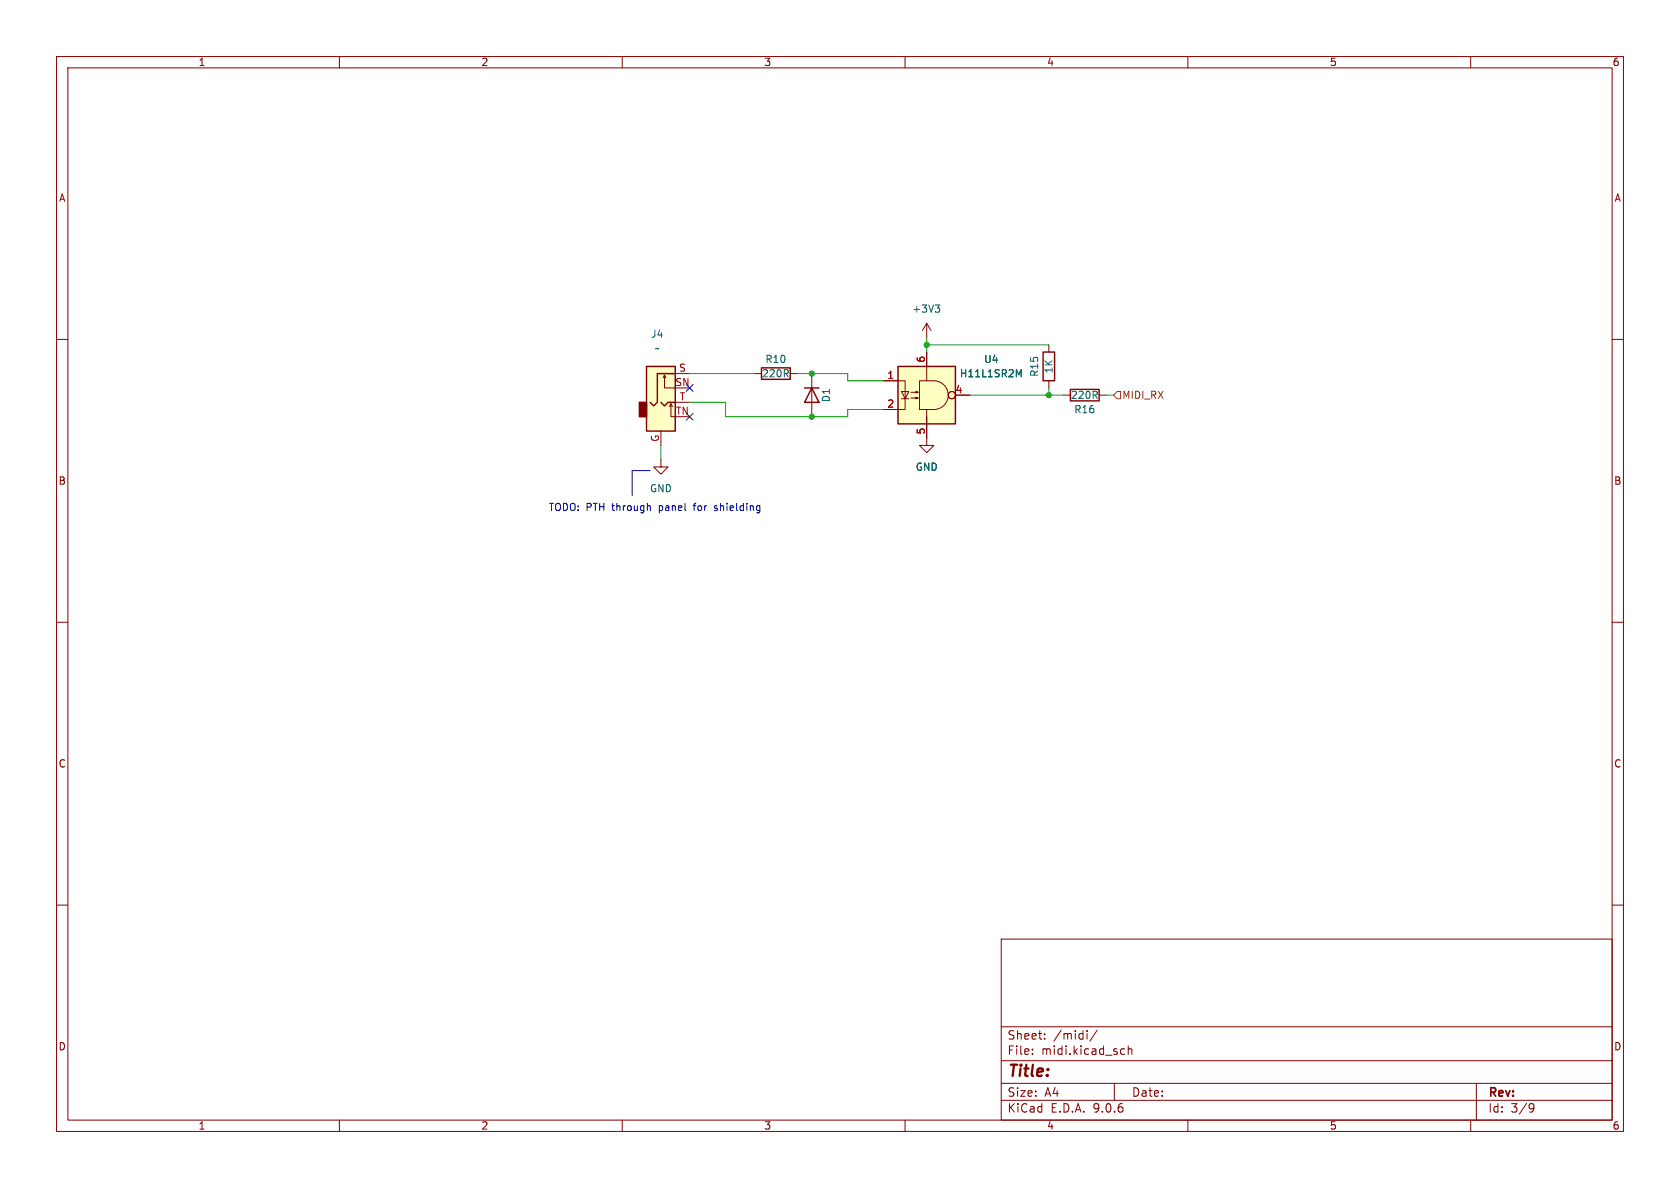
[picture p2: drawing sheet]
<svg xmlns="http://www.w3.org/2000/svg" width="297mm" height="210mm" viewBox="0 0 297 210" stroke-linecap="round" stroke-linejoin="round" font-family="sans-serif">
<g fill="none" stroke="#840000" stroke-width=".18">
<path d="M10 10h277v190h-277zM12 12h273v186h-273zM60 10v2M110 10v2M160 10v2M210 10v2M260 10v2M163.8 57.2l-.7 1.2M163.8 57.2l.8 1.2M163.8 57.2v2.5M10 60h2M133.3 66h1.3"/>
<path d="M139.7 66h1.3M163.8 77.5v1.2h1.3l-1.3 1.3-1.2-1.3h1.2M185.4 61v1.2M185.4 67.3v1.3M188 69.9h1.2M194.3 69.9h1.3M285 60h2M10 110h2M285 110h2M10 160h2M177 166h108v32h-108zM285 160h2"/>
<path d="M60 198v2M110 198v2M160 198v2M177 194.5h108M177 191.5h108M177 187.5h108M177 181.5h108M182.5 186.3v.1M182.5 185.5v.1M184.7 183.6v.1M184.7 182.8v.1M192.2 182.2v.1"/>
<path d="M192.2 182.7v1M194 182.1l-1.3 2M197 191.5v3M198.2 186.3h.6M198.2 185.5h.6M199.5 185.5l.2-.1 .3 .1 .1 .9M199.5 184.9v1.5M210 198v2M260 198v2M261 191.5v6.5M270.6 195.1l.5 .1a.99 .99 0 0 1-.4 1.4h-.2M271.2 195.7l-.3 .3h-.3"/>
</g>
<path d="M134.6 65h5.1v2.1h-5.1zM184.4 62.2h2v5.1h-2zM189.2 68.8h5.1v2.1h-5.1z" fill="none" stroke="#840000" stroke-width=".25"/>
<path d="M165.3 53.9h.8l-.4 .5M165.9 54.4l.2 .2v.3l-.2 .3" fill="none" stroke="#006464" stroke-width=".18"/>
<path d="M158.7 64.8h10.2v10.1h-10.2z" fill="#ffffc2"/>
<path d="M142.2 68.6h2.6M143.5 68.6l1.3 2.5h-2.6zM158.7 64.8h10.2v10.1h-10.2z" fill="none" stroke="#840000" stroke-width=".25"/>
<g fill="none" stroke="#840000" stroke-width=".18">
<path d="M143.5 66v7.7M156.2 67.3h3.8v5.1h-3.8M159.4 69.2h1.3l-.7 1.3zM159.4 70.5h1.3M161 69.3h1.3l-.4 .2v-.3l.4 .1M161 70.4h1.3l-.4 .1v-.3l.4 .2M162.6 67.3h2.5a2.54 2.54 0 0 1 2.5 2.6 2.54 2.54 0 0 1-2.5 2.5h-2.5zM163.8 72.4v2.5v-1.2M163.8 62.2v5.1M163.8 74.9v2.6M168.9 69.9h2.5M116.8 81.3v1.3h-1.2l1.2 1.2 1.3-1.2h-1.3"/>
<circle cx="168.3" cy="69.8" r=".63"/>
</g>
<path d="M180.1 66.3l.4-1v1.3" fill="none" stroke="#006464" stroke-width=".18"/>
<path d="M114.3 64.8h5.1v11.4h-5.1z" fill="#ffffc2"/>
<path d="M113 71.1h1.3v2.6h-1.3z" fill="#840000" stroke="#840000" stroke-width=".25"/>
<path d="M114.3 64.8h5.1v11.4h-5.1zM116.8 71.1l.7 .7 .6-.7h1.3M119.4 66h-3.2v5.1l-.6 .7-.7-.7" fill="none" stroke="#840000" stroke-width=".25"/>
<g fill="none" stroke="#840000" stroke-width=".18">
<path d="M116.8 76.2v2.5M117.2 66.8l.3-.5v2.3h1.9M117.5 66.3l.2 .5M118.4 71.9l.2-.5v2.3h.8M118.6 71.4l.3 .5M119.4 66h2.5M119.4 71.1h2.5M156.2 67.3h2.5M156.2 72.4h2.5M163.8 62.2v2.6M163.8 74.9v2.6M168.9 69.9h2.5"/>
<circle cx="168.3" cy="69.8" r=".63"/>
</g>
<path d="M197.5 69.2h.6v1.3h-.6l-.7-.6z" fill="none" stroke="#725600" stroke-width=".18"/>
<path d="M114.8 89.4l.2 .2v.6M114.9 83.2h-3.1v4.4M126.3 90.2h.1M126.5 89.4l-.2 .2 .2 .2" fill="none" stroke="#0000c2" stroke-width=".18"/>
<path d="M163.8 59.7v2.5M116.8 78.7v2.6M121.9 66h11.4M121.9 71.1h6.4v2.6h21.6v-1.3h6.3M141 66h8.9v1.3h6.3M163.8 61h21.6M171.4 69.9h16.6M185.4 68.6v1.3M195.6 69.9h1.2" fill="none" stroke="#009600" stroke-width=".18"/>
<path d="M121.3 68l1.2 1.2M121.3 73.1l1.2 1.2M122.5 68l-1.2 1.2M122.5 73.1l-1.2 1.2" fill="none" stroke="#000084" stroke-width=".18"/>
<path d="M180.1 66.3l.4-1v1.3" fill="none" stroke="#006464" stroke-width=".18"/>
<g fill="#009600" stroke="#009600" stroke-width=".18">
<circle cx="163.8" cy="61" r=".46"/>
<circle cx="143.5" cy="73.7" r=".46"/>
<circle cx="185.4" cy="69.9" r=".46"/>
<circle cx="143.5" cy="66" r=".46"/>
</g>
<text font-size="2.8" fill="#840000" x="178" y="190.9">Title:</text>
<g font-size="2.1" fill="#840000">
<text x="178" y="184">Sheet:</text>
<text x="186.2" y="184">/midi/</text>
<text x="178" y="186.7">File:</text>
<text x="184.1" y="186.7">midi.kicad_sch</text>
<text x="178" y="196.9">KiCad</text>
<text x="178" y="194.1">Size:</text>
<text x="184.7" y="194.1">A4</text>
<text x="185.7" y="196.9">E.D.A.</text>
<text x="193.3" y="196.9">9.0.6</text>
<text x="200" y="194.1">Date:</text>
<text x="263" y="194.3">Rev:</text>
<text x="263" y="196.9">Id:</text>
<text x="267.1" y="196.9">3/9</text>
</g>
<g font-size="1.8" fill="#840000">
<text x="35" y="11.9">1</text>
<text x="85" y="11.9">2</text>
<text x="135" y="11.9">3</text>
<text x="185" y="11.9">4</text>
<text x="235" y="11.9">5</text>
<text x="285" y="11.9">6</text>
<text x="10.3" y="35.9">A</text>
<text x="285.3" y="35.9">A</text>
<text x="10.3" y="85.9">B</text>
<text x="285.3" y="85.9">B</text>
<text x="10.3" y="135.9">C</text>
<text x="285.3" y="135.9">C</text>
<text x="10.3" y="185.9">D</text>
<text x="285.3" y="185.9">D</text>
<text x="35" y="199.9">1</text>
<text x="85" y="199.9">2</text>
<text x="135" y="199.9">3</text>
<text x="185" y="199.9">4</text>
<text x="235" y="199.9">5</text>
<text x="285" y="199.9">6</text>
</g>
<g font-size="1.8" fill="#006464">
<text x="115" y="59.9">J4</text>
<text x="161.2" y="55.5">+3V3</text>
<text x="115.6" y="62.5">~</text>
<text x="135.2" y="64.4">R10</text>
<text x="173.9" y="64.4">U4</text>
<text x="134.6" y="66.9">220R</text>
<text x="146.9" y="71.2" transform="rotate(-90 146.9 71.2)">D1</text>
<text x="169.6" y="66.9">H11L1SR2M</text>
<text x="183.7" y="66.7" transform="rotate(-90 183.7 66.7)">R15</text>
<text x="186.3" y="66.1" transform="rotate(-90 186.3 66.1)">1K</text>
<text x="189.2" y="70.7">220R</text>
<text x="189.8" y="73.3">R16</text>
<text x="161.8" y="83.4">GND</text>
<text x="114.8" y="87.2">GND</text>
</g>
<g font-size="1.8" fill="#a90000">
<text x="119.9" y="65.8">S</text>
<text x="163.6" y="64.2" transform="rotate(-90 163.6 64.2)">6</text>
<text x="119.3" y="68.3">SN</text>
<text x="120.1" y="70.9">T</text>
<text x="156.8" y="67.1">1</text>
<text x="168.8" y="69.6">4</text>
<text x="119.4" y="73.4">TN</text>
<text x="156.8" y="72.1">2</text>
<text x="163.6" y="76.9" transform="rotate(-90 163.6 76.9)">5</text>
<text x="116.6" y="78.2" transform="rotate(-90 116.6 78.2)">G</text>
</g>
<text font-size="1.8" fill="#725600" x="198.3" y="70.7">MIDI_RX</text>
<g font-size="1.8" fill="#0000c2">
<text x="96.9" y="90.5">TODO: PTH through</text>
<text x="116.8" y="90.5">panel</text>
<text x="123.1" y="90.5">for</text>
<text x="127" y="90.5">shielding</text>
</g>
</svg>
